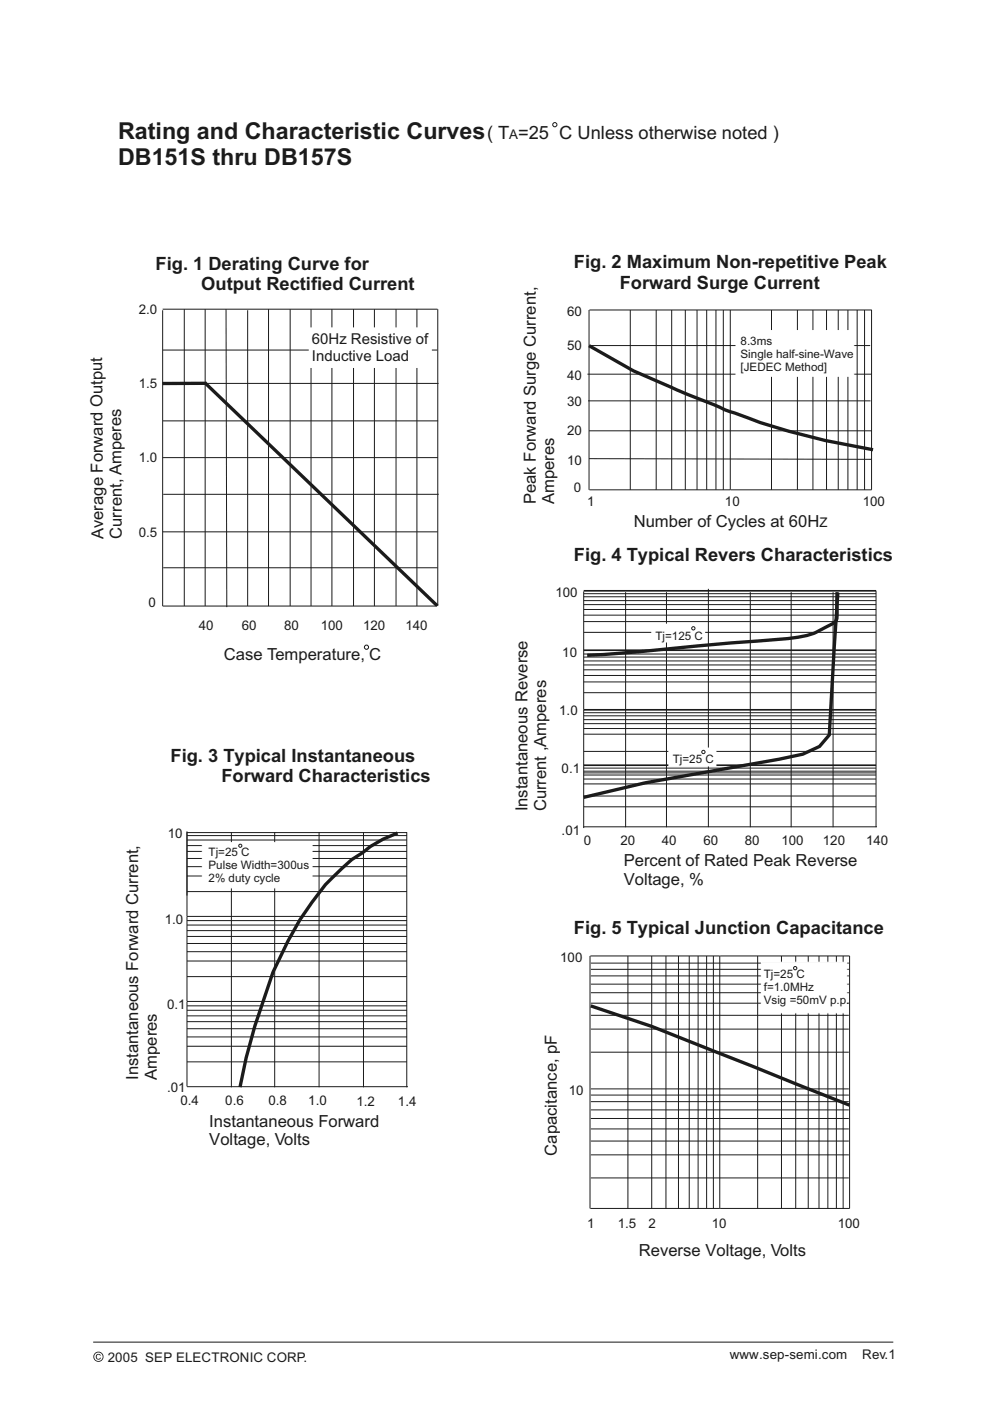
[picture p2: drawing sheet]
<svg xmlns="http://www.w3.org/2000/svg" width="210mm" height="297mm" viewBox="0 0 210 297" stroke-linecap="round" stroke-linejoin="round" font-family="sans-serif">
<g fill="none" stroke="#1f1a17" stroke-width=".21">
<path d="M124.6 79.3h60.4M125 65.7v38.2M125.1 65.7h59.9M125.2 73.3h59.4M133.7 65.7v38.2M139.2 65.7v38.2M142.5 65.7v38.2M145.4 65.7v38.2M147.9 65.7v38.2M149.9 65.7v38.2M151.9 65.7v38.2M153.5 65.7v38.2"/>
<path d="M154.9 65.7v38.2h-29.8M163.7 65.7v38.2M169.2 65.7v38.2M172.5 65.7v38.2M175.4 65.7v38.2M177.8 65.7v38.2M179.9 65.7v38.2M181.9 65.7v38.2M183.4 65.7v38.2M184.9 65.7v38.2h-29.9M124.8 85h59.9M125 97.2l59.9 .2"/>
<path d="M125 91.3h59.9M123.8 125.4v50.2M123.8 139.3h62.1M123.8 134.1h62.1M123.8 131.8h62.1M123.8 130.4h62.1M123.8 129.2h62.1M123.8 128.2h62.1M123.8 127.3h62.1M123.8 126.5h62.1M123.8 125.9h62.1M123.9 138.7h62"/>
<path d="M132.7 125.5v49.9M141.4 125.5v49.9M150.3 124.8v50.6M159.2 125.5v49.9M167.9 125.5v49.9M176.7 125.5v49.9M185.9 125.2v50.2M123.8 159.3h62.1M123.8 155.7h62.1M123.8 154.5h62.1M123.8 153.4h62.1M123.8 152.6h62.1"/>
<path d="M123.8 151.8h62.1M123.8 151.1h62.1M123.8 146.9h62.1M123.8 144.6h62.1M123.8 143.2h62.1M123.8 142h62.1M123.8 141h62.1M123.8 140.1h62.1M39.7 176.3v36M39.7 176.5h46.6M39.7 179.3h46.6M39.7 178.1h46.6"/>
<path d="M39.7 177.2h46.6M49.1 176.4v54.1M58.3 176.4v54.1M67.7 176.4v54.1M77.1 176.4v54.1M86.3 176.4v54.1M123.8 175.3h62.3M123.8 163.9h62.1M123.8 171.1h62.1M123.8 168.8h62.1M123.8 166.2h62.1M123.8 165.2h62.1"/>
<path d="M123.8 164.3h62.1M123.8 163.5h62.1M123.8 162.9h62.1M39.7 194.3h46.6M39.7 189h46.6M39.7 185.7h46.6M39.7 183.7h46.6M39.7 182h46.6M39.7 180.5h46.6M39.7 198.5h46.6M39.7 197.3h46.6M39.7 196.1h46.6"/>
<path d="M39.7 195.2h46.6M39.7 212.4v17.9M39.7 212.3h46.6M39.7 207.1h46.6M39.7 203.8h46.6M39.7 201.8h46.6M39.7 200h46.6M39.7 219.8h46.6M39.7 218.1h46.6M39.7 216.6h46.6M39.7 215.4h46.6M39.7 214.2h46.6"/>
<path d="M39.7 213.3h46.6M125.2 202.7v53.5M125.3 202.7h27.4v53.5h-27.4M125.4 204.2h54.7M125.4 218.2h54.7M125.4 215.3h54.7M125.4 212.7h54.7M125.4 210.5h54.7M125.4 208.7h54.7M125.4 206.9h54.7M125.4 205.5h54.7M133.2 202.7v53.5"/>
<path d="M138.3 202.7v53.5M141.3 202.7v53.5M143.9 202.7v53.5M146.2 202.7v53.5M148.1 202.7v53.5M149.9 202.7v53.5M151.4 202.7v53.5M152.8 202.7h27.5v53.5h-27.5M160.7 202.7v53.5M165.8 202.7v53.5M168.8 202.7v53.5M171.5 202.7v53.5"/>
<path d="M173.8 202.7v53.5M175.6 202.7v53.5M177.5 202.7v53.5M178.9 202.7v53.5M39.7 230.4h46.8M39.7 225.1h46.6M39.7 221.8h46.6M125.4 230.9h54.7M125.4 223.1h54.7M125.4 239.4h54.7M125.4 237.1h54.7M125.4 235.3h54.7"/>
<path d="M125.4 233.6h54.7M125.4 232.2h54.7M125.4 249.7h54.7M125.4 244.9h54.7M125.4 241.9h54.7"/>
</g>
<path d="M125 73.3l9.4 5.3 9.8 4.3 10 4.1 6.7 2.5a154.9 154.9 0 0 0 24.3 5.9M177.6 125.5v4.7a1.91 1.91 0 0 1-1.4 2.3l-.8 .4a17.3 17.3 0 0 1-8.7 2.5l-13.3 1.1a632 632 0 0 1-28.8 2.4M177.8 125.7l-1.9 30.1-2 2.5-3.6 1.6-5 1.1-28.4 5-13.1 3.1M84.4 176.6l-3.1 1.3-2.7 1.6-1.7 1.3-2.3 1.4a52.2 52.2 0 0 0-11 12.8l-2.5 4.5-3.2 6.6-3.8 11.4-1.9 6.8-1.3 6.2M125.3 213.3l13 4.3 41.9 16.7" fill="none" stroke="#1f1a17" stroke-width=".71" stroke-linecap="butt"/>
<path d="M123.8 125.3h62.1M123.8 150.5h62.1M123.8 162.2h62.1" fill="none" stroke="#1f1a17" stroke-width=".35"/>
<path d="M156.1 70.1h25v9.7h-25z" fill-rule="evenodd" fill="#fff" stroke="#fff" stroke-width=".21"/>
<path d="M142.2 158.9h9.4v3.3h-9.4z" fill-rule="evenodd" fill="#fff" stroke="#fff" stroke-width=".71" stroke-linecap="butt"/>
<circle cx="149.2" cy="159.4" r=".35" fill="#fff" stroke="#1f1a17" stroke-width=".21"/>
<path d="M138.5 132.6h10.8v3.3h-10.8z" fill-rule="evenodd" fill="#fff" stroke="#fff" stroke-width=".71" stroke-linecap="butt"/>
<circle cx="147.1" cy="133.2" r=".35" fill="#fff" stroke="#1f1a17" stroke-width=".21"/>
<g fill="#fff" stroke="#fff" stroke-width=".21">
<path d="M42.9 178.7h23.3v9.6h-23.3z" fill-rule="evenodd"/>
<path d="M161.5 204h18.2v10.8h-18.2z" fill-rule="evenodd"/>
</g>
<g fill="none" stroke="#1f1a17" stroke-width=".21">
<path d="M34.5 65.8v62.7h57.9M34.5 65.6h58.3M34.6 74.2h58.2M39.1 65.6v62.9M43.5 65.6v62.9M48 65.6l.1 63.1M52.5 65.8v62.7M57 65.6v62.9M61.6 65.6v62.9M66 65.6v62.9M70.4 65.6v62.9M75 65.6v62.9"/>
<path d="M79.4 65.6v62.9M84 65.6v62.9M88.5 65.6v62.9M92.9 65.6v62.9M34.5 97h58.4M34.5 81.3h58.5M34.6 89.2h58.3M34.5 112.8h58.4M34.6 104.8h58.5M34.6 120.4h58.3M19.8 284.6h169.7"/>
<circle cx="117.7" cy="26.4" r=".45"/>
<circle cx="77.8" cy="137.2" r=".45"/>
<circle cx="51" cy="179.3" r=".33"/>
<circle cx="168.7" cy="205.3" r=".35"/>
</g>
<path d="M123.8 137.9h62.1" fill="none" stroke="#1f1a17" stroke-width=".35"/>
<path d="M43.5 81.1l49.3 47.4M43.8 81.3h-9.3" fill="none" stroke="#1f1a17" stroke-width=".71" stroke-linecap="butt"/>
<path d="M65.9 69.8h25.4v7.9h-25.4z" fill-rule="evenodd" fill="#fff" stroke="#fff" stroke-width=".71" stroke-linecap="butt"/>
<path d="M19.8 287.7a1.1 1.1 0 0 1 2.2 0 1.1 1.1 0 0 1-2.2 0zM20 287.7a.9 .9 0 0 0 1.8 0 .9 .9 0 0 0-1.8 0zM20.5 287.2l.6-.1 .3 .3h-.2a.38 .38 0 0 0-.6 0 .38 .38 0 0 0 .1 .5 .38 .38 0 0 0 .5-.1l.2 .1a.59 .59 0 0 1-.9 .2 .59 .59 0 0 1 0-.9z" fill-rule="evenodd" fill="#1f1a17"/>
<g font-size="4.9" fill="#1f1a17">
<text x="25.1" y="29.5">Rating and Characteristic Curves</text>
<text x="25.1" y="35">DB151S thru DB157S</text>
</g>
<g font-size="3.9" fill="#1f1a17">
<text x="103.4" y="29.5">( T =25 C Unless otherwise noted )</text>
<text x="33" y="57.2">Fig. 1 Derating Curve for</text>
<text x="121.8" y="56.9">Fig. 2 Maximum Non-repetitive Peak</text>
<text x="42.7" y="61.6">Output Rectified Current</text>
<text x="131.5" y="61.2">Forward Surge Current</text>
<text x="121.8" y="118.9">Fig. 4 Typical Revers Characteristics</text>
<text x="36.2" y="161.5">Fig. 3 Typical Instantaneous</text>
<text x="47" y="165.8">Forward Characteristics</text>
<text x="121.8" y="198.1">Fig. 5 Typical Junction Capacitance</text>
</g>
<g font-size="3.5" fill="#1f1a17">
<text x="113.7" y="106.9" transform="rotate(-90 113.7 106.9)">Peak Forward Surge Current,</text>
<text x="117.6" y="106.9" transform="rotate(-90 117.6 106.9)">Amperes</text>
<text x="134.4" y="111.8">Number of Cycles at 60H</text>
<text x="21.9" y="114.3" transform="rotate(-90 21.9 114.3)">Average Forward Output</text>
<text x="25.9" y="114.2" transform="rotate(-90 25.9 114.2)">Current, Amperes</text>
<text x="47.5" y="140">Case Temperature, C</text>
<text x="111.9" y="172" transform="rotate(-90 111.9 172)">Instantaneous Reverse</text>
<text x="115.8" y="172" transform="rotate(-90 115.8 172)">Current ,Amperes</text>
<text x="132.3" y="183.7">Percent of Rated Peak Reverse</text>
<text x="132.3" y="187.6">Voltage, %</text>
<text x="29.3" y="229" transform="rotate(-90 29.3 229)">Instantaneous Forward Current,</text>
<text x="33.3" y="229" transform="rotate(-90 33.3 229)">Amperes</text>
<text x="44.4" y="238.9">Instantaneous Forward</text>
<text x="44.4" y="242.8">Voltage, Volts</text>
<text x="118.1" y="245" transform="rotate(-90 118.1 245)">Capacitance, pF</text>
<text x="135.5" y="266.3">Reverse Voltage, Volts</text>
</g>
<g font-size="3.2" fill="#1f1a17">
<text x="66.2" y="73">60Hz Resistive of</text>
<text x="66.2" y="76.6">Inductive Load</text>
</g>
<g font-size="2.8" fill="#1f1a17">
<text x="108.1" y="29.5">A</text>
<text x="29.4" y="66.6">2.0</text>
<text x="120.3" y="67.1">60</text>
<text x="120.3" y="74.3">50</text>
<text x="29.4" y="82.3">1.5</text>
<text x="120.3" y="80.5">40</text>
<text x="120.3" y="86.1">30</text>
<text x="120.3" y="92.3">20</text>
<text x="29.4" y="98">1.0</text>
<text x="120.3" y="98.6">10</text>
<text x="121.8" y="104.4">0</text>
<text x="124.6" y="107.3">1</text>
<text x="153.8" y="107.2">10</text>
<text x="183" y="107.2">100</text>
<text x="29.4" y="113.8">0.5</text>
<text x="173.9" y="111.8">Z</text>
<text x="31.5" y="128.7">0</text>
<text x="117.8" y="126.6">100</text>
<text x="42.2" y="133.6">40</text>
<text x="51.3" y="133.6">60</text>
<text x="60.3" y="133.6">80</text>
<text x="68.1" y="133.6">100</text>
<text x="77" y="133.6">120</text>
<text x="86" y="133.6">140</text>
<text x="119.3" y="139.3">10</text>
<text x="118.7" y="151.6">1.0</text>
<text x="119.2" y="163.9">0.1</text>
<text x="35.6" y="177.7">10</text>
<text x="119.2" y="177">.01</text>
<text x="123.9" y="179.1">0</text>
<text x="131.6" y="179.1">20</text>
<text x="140.4" y="179.1">40</text>
<text x="149.2" y="179.1">60</text>
<text x="158" y="179.1">80</text>
<text x="165.8" y="179.1">100</text>
<text x="174.6" y="179.1">120</text>
<text x="183.8" y="179.1">140</text>
<text x="35" y="196">1.0</text>
<text x="118.9" y="203.9">100</text>
<text x="35.5" y="214">0.1</text>
<text x="35.5" y="231.6">.01</text>
<text x="120.7" y="232.1">10</text>
<text x="38.3" y="234.4">0.4</text>
<text x="47.8" y="234.4">0.6</text>
<text x="57" y="234.4">0.8</text>
<text x="65.4" y="234.4">1.0</text>
<text x="75.6" y="234.4">1.2</text>
<text x="84.4" y="234.4">1.4</text>
<text x="124.6" y="260.3">1</text>
<text x="131.1" y="260.3">1.5</text>
<text x="137.6" y="260.3">2</text>
<text x="151" y="260.3">10</text>
<text x="177.8" y="260.3">100</text>
<text x="22.9" y="288.7">2005 SEP ELECTRONIC CORP.</text>
<text x="154.8" y="288.2">www.sep-semi.com</text>
<text x="183" y="288.2">Rev.1</text>
</g>
<g font-size="2.5" fill="#1f1a17">
<text x="157.1" y="73.1">8.3ms</text>
<text x="157.1" y="75.8">Single half-sine-Wave</text>
<text x="157.1" y="78.6">[JEDEC Method]</text>
<text x="139.1" y="135.6">Tj=125 C</text>
<text x="142.7" y="161.7">Tj=25 C</text>
<text x="44.2" y="181.4">Tj=25 C</text>
<text x="44.2" y="184.1">Pulse Width=300us</text>
<text x="44.2" y="186.9">2% duty cycle</text>
<text x="162.1" y="207.4">Tj=25 C</text>
<text x="162.1" y="210.1">f=1.0MHz</text>
<text x="162.1" y="212.9">Vsig =50mV p.p.</text>
</g>
</svg>
